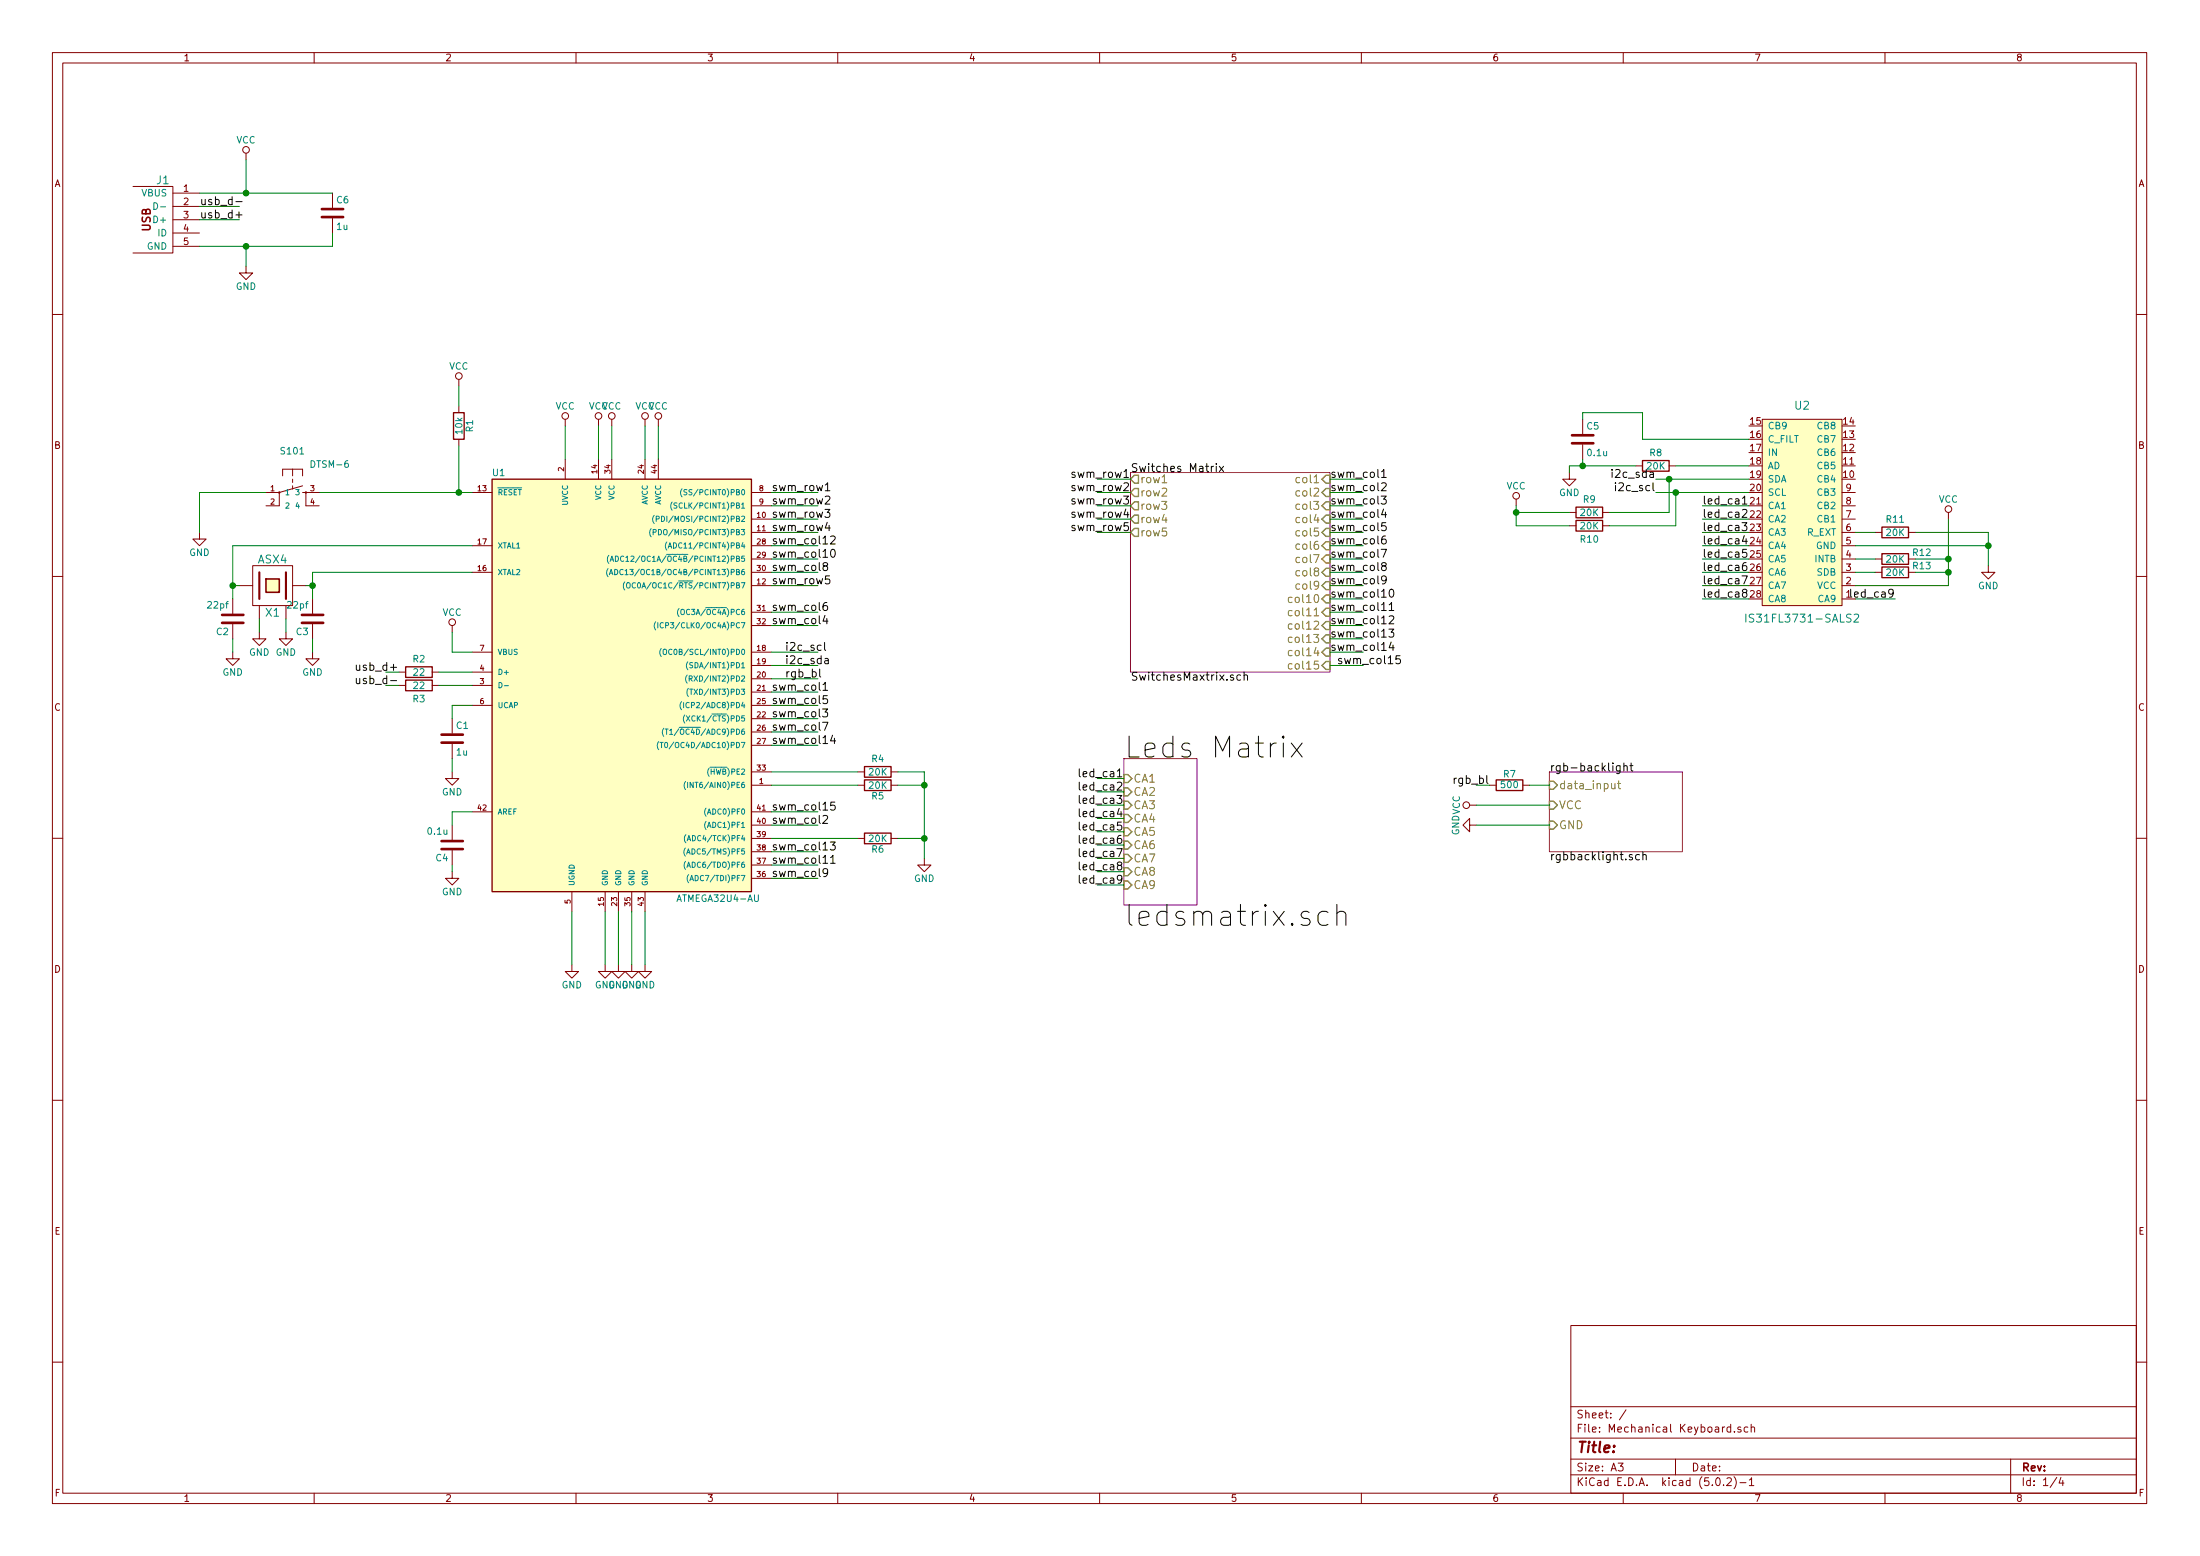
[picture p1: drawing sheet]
EESchema Schematic File Version 4
LIBS:Mechanical Keyboard-cache
EELAYER 26 0
EELAYER END
$Descr A3 16535 11693
encoding utf-8
Sheet 1 4
Title ""
Date ""
Rev ""
Comp ""
Comment1 ""
Comment2 ""
Comment3 ""
Comment4 ""
$EndDescr
$Sheet
S 8500 3550 1500 1500
U 5BA94030
F0 "Switches Matrix" 60
F1 "SwitchesMaxtrix.sch" 60
F2 "row1" O L 8500 3600 60 
F3 "row2" O L 8500 3700 60 
F4 "row3" O L 8500 3800 60 
F5 "row4" O L 8500 3900 60 
F6 "row5" O L 8500 4000 60 
F7 "col1" I R 10000 3600 60 
F8 "col2" I R 10000 3700 60 
F9 "col3" I R 10000 3800 60 
F10 "col4" I R 10000 3900 60 
F11 "col5" I R 10000 4000 60 
F12 "col6" I R 10000 4100 60 
F13 "col7" I R 10000 4200 60 
F14 "col8" I R 10000 4300 60 
F15 "col9" I R 10000 4400 60 
F16 "col10" I R 10000 4500 60 
F17 "col11" I R 10000 4600 60 
F18 "col12" I R 10000 4700 60 
F19 "col13" I R 10000 4800 60 
F20 "col14" I R 10000 4900 60 
F21 "col15" I R 10000 5000 60 
$EndSheet
$Comp
L power:GND #PWR01
U 1 1
P 4750 7250
F 0 "#PWR01" H 4750 7000 50  0001 C CNN
F 1 "GND" H 4750 7100 50  0000 C CNN
F 2 "" H 4750 7250 50  0001 C CNN
F 3 "" H 4750 7250 50  0001 C CNN
	1    4750 7250
	1    0    0    -1  
$EndComp
$Comp
L Mechanical-Keyboard-rescue:ATMEGA32U4-AU U1
U 1 1
P 4700 5250
F 0 "U1" H 3750 6950 50  0000 C CNN
F 1 "ATMEGA32U4-AU" H 5400 3750 50  0000 C CNN
F 2 "Housings_QFP:TQFP-44_10x10mm_Pitch0.8mm" H 4700 5250 50  0001 C CIN
F 3 "" H 5800 6350 50  0001 C CNN
	1    4700 5250
	1    0    0    -1  
$EndComp
$Comp
L ai03-locallib:IS31FL3731-SALS2 U2
U 1 1
P 13550 3850
F 0 "U2" H 13550 3050 60  0000 C CNN
F 1 "IS31FL3731-SALS2" H 13550 4650 60  0000 C CNN
F 2 "Housings_DFN_QFN:QFN-28-1EP_4x4mm_Pitch0.4mm" H 13550 3850 60  0001 C CNN
F 3 "" H 13550 3850 60  0001 C CNN
	1    13550 3850
	-1   0    0    1   
$EndComp
$Sheet
S 11650 5800 1000 600 
U 5C4F5362
F0 "rgb-backlight" 60
F1 "rgbbacklight.sch" 60
F2 "data_input" I L 11650 5900 60 
F3 "VCC" I L 11650 6050 60 
F4 "GND" I L 11650 6200 60 
$EndSheet
$Comp
L Device:R R7
U 1 1
P 11350 5900
F 0 "R7" V 11430 5900 50  0000 C CNN
F 1 "500" V 11350 5900 50  0000 C CNN
F 2 "Resistors_SMD:R_0805_HandSoldering" V 11280 5900 50  0001 C CNN
F 3 "" H 11350 5900 50  0001 C CNN
	1    11350 5900
	0    -1   -1   0   
$EndComp
$Comp
L power:VCC #PWR02
U 1 1
P 4500 3200
F 0 "#PWR02" H 4500 3050 50  0001 C CNN
F 1 "VCC" H 4500 3350 50  0000 C CNN
F 2 "" H 4500 3200 50  0001 C CNN
F 3 "" H 4500 3200 50  0001 C CNN
	1    4500 3200
	1    0    0    -1  
$EndComp
$Comp
L power:VCC #PWR03
U 1 1
P 14650 3900
F 0 "#PWR03" H 14650 3750 50  0001 C CNN
F 1 "VCC" H 14650 4050 50  0000 C CNN
F 2 "" H 14650 3900 50  0001 C CNN
F 3 "" H 14650 3900 50  0001 C CNN
	1    14650 3900
	1    0    0    -1  
$EndComp
$Comp
L power:GND #PWR04
U 1 1
P 14950 4250
F 0 "#PWR04" H 14950 4000 50  0001 C CNN
F 1 "GND" H 14950 4100 50  0000 C CNN
F 2 "" H 14950 4250 50  0001 C CNN
F 3 "" H 14950 4250 50  0001 C CNN
	1    14950 4250
	1    0    0    -1  
$EndComp
$Comp
L power:VCC #PWR05
U 1 1
P 11100 6050
F 0 "#PWR05" H 11100 5900 50  0001 C CNN
F 1 "VCC" H 11100 6200 50  0000 C CNN
F 2 "" H 11100 6050 50  0001 C CNN
F 3 "" H 11100 6050 50  0001 C CNN
	1    11100 6050
	0    -1   -1   0   
$EndComp
$Comp
L power:GND #PWR06
U 1 1
P 11100 6200
F 0 "#PWR06" H 11100 5950 50  0001 C CNN
F 1 "GND" H 11100 6050 50  0000 C CNN
F 2 "" H 11100 6200 50  0001 C CNN
F 3 "" H 11100 6200 50  0001 C CNN
	1    11100 6200
	0    1    1    0   
$EndComp
$Comp
L power:GND #PWR07
U 1 1
P 11800 3550
F 0 "#PWR07" H 11800 3300 50  0001 C CNN
F 1 "GND" H 11800 3400 50  0000 C CNN
F 2 "" H 11800 3550 50  0001 C CNN
F 3 "" H 11800 3550 50  0001 C CNN
	1    11800 3550
	1    0    0    -1  
$EndComp
$Comp
L power:GND #PWR08
U 1 1
P 6950 6450
F 0 "#PWR08" H 6950 6200 50  0001 C CNN
F 1 "GND" H 6950 6300 50  0000 C CNN
F 2 "" H 6950 6450 50  0001 C CNN
F 3 "" H 6950 6450 50  0001 C CNN
	1    6950 6450
	1    0    0    -1  
$EndComp
$Comp
L Device:R R2
U 1 1
P 3150 5050
F 0 "R2" V 3050 5050 50  0000 C CNN
F 1 "22" V 3150 5050 50  0000 C CNN
F 2 "Resistors_SMD:R_0805_HandSoldering" V 3080 5050 50  0001 C CNN
F 3 "" H 3150 5050 50  0001 C CNN
	1    3150 5050
	0    1    1    0   
$EndComp
$Comp
L Device:R R3
U 1 1
P 3150 5150
F 0 "R3" V 3250 5150 50  0000 C CNN
F 1 "22" V 3150 5150 50  0000 C CNN
F 2 "Resistors_SMD:R_0805_HandSoldering" V 3080 5150 50  0001 C CNN
F 3 "" H 3150 5150 50  0001 C CNN
	1    3150 5150
	0    1    1    0   
$EndComp
$Comp
L Device:C C1
U 1 1
P 3400 5550
F 0 "C1" H 3425 5650 50  0000 L CNN
F 1 "1u" H 3425 5450 50  0000 L CNN
F 2 "Capacitors_SMD:C_0805_HandSoldering" H 3438 5400 50  0001 C CNN
F 3 "" H 3400 5550 50  0001 C CNN
	1    3400 5550
	1    0    0    -1  
$EndComp
$Comp
L power:GND #PWR09
U 1 1
P 3400 5800
F 0 "#PWR09" H 3400 5550 50  0001 C CNN
F 1 "GND" H 3400 5650 50  0000 C CNN
F 2 "" H 3400 5800 50  0001 C CNN
F 3 "" H 3400 5800 50  0001 C CNN
	1    3400 5800
	1    0    0    -1  
$EndComp
$Comp
L power:VCC #PWR010
U 1 1
P 3400 4750
F 0 "#PWR010" H 3400 4600 50  0001 C CNN
F 1 "VCC" H 3400 4900 50  0000 C CNN
F 2 "" H 3400 4750 50  0001 C CNN
F 3 "" H 3400 4750 50  0001 C CNN
	1    3400 4750
	1    0    0    -1  
$EndComp
$Comp
L Device:C C2
U 1 1
P 1750 4650
F 0 "C2" H 1775 4750 50  0000 L CNN
F 1 "22pf" H 1775 4550 50  0000 L CNN
F 2 "Capacitors_SMD:C_0805_HandSoldering" H 1788 4500 50  0001 C CNN
F 3 "" H 1750 4650 50  0001 C CNN
	1    1750 4650
	-1   0    0    1   
$EndComp
$Comp
L Device:C C3
U 1 1
P 2350 4650
F 0 "C3" H 2375 4750 50  0000 L CNN
F 1 "22pf" H 2375 4550 50  0000 L CNN
F 2 "Capacitors_SMD:C_0805_HandSoldering" H 2388 4500 50  0001 C CNN
F 3 "" H 2350 4650 50  0001 C CNN
	1    2350 4650
	-1   0    0    1   
$EndComp
$Comp
L power:GND #PWR011
U 1 1
P 1750 4900
F 0 "#PWR011" H 1750 4650 50  0001 C CNN
F 1 "GND" H 1750 4750 50  0000 C CNN
F 2 "" H 1750 4900 50  0001 C CNN
F 3 "" H 1750 4900 50  0001 C CNN
	1    1750 4900
	1    0    0    -1  
$EndComp
$Comp
L power:GND #PWR012
U 1 1
P 2350 4900
F 0 "#PWR012" H 2350 4650 50  0001 C CNN
F 1 "GND" H 2350 4750 50  0000 C CNN
F 2 "" H 2350 4900 50  0001 C CNN
F 3 "" H 2350 4900 50  0001 C CNN
	1    2350 4900
	1    0    0    -1  
$EndComp
$Comp
L power:VCC #PWR013
U 1 1
P 1850 1200
F 0 "#PWR013" H 1850 1050 50  0001 C CNN
F 1 "VCC" H 1850 1350 50  0000 C CNN
F 2 "" H 1850 1200 50  0001 C CNN
F 3 "" H 1850 1200 50  0001 C CNN
	1    1850 1200
	1    0    0    -1  
$EndComp
$Comp
L power:GND #PWR014
U 1 1
P 1850 2000
F 0 "#PWR014" H 1850 1750 50  0001 C CNN
F 1 "GND" H 1850 1850 50  0000 C CNN
F 2 "" H 1850 2000 50  0001 C CNN
F 3 "" H 1850 2000 50  0001 C CNN
	1    1850 2000
	1    0    0    -1  
$EndComp
$Comp
L Device:R R1
U 1 1
P 3450 3200
F 0 "R1" V 3530 3200 50  0000 C CNN
F 1 "10k" V 3450 3200 50  0000 C CNN
F 2 "Resistors_SMD:R_0805_HandSoldering" V 3380 3200 50  0001 C CNN
F 3 "" H 3450 3200 50  0001 C CNN
	1    3450 3200
	1    0    0    -1  
$EndComp
$Comp
L power:VCC #PWR015
U 1 1
P 3450 2900
F 0 "#PWR015" H 3450 2750 50  0001 C CNN
F 1 "VCC" H 3450 3050 50  0000 C CNN
F 2 "" H 3450 2900 50  0001 C CNN
F 3 "" H 3450 2900 50  0001 C CNN
	1    3450 2900
	1    0    0    -1  
$EndComp
$Comp
L oupiin_usb:USBMINI_B05 J1
U 1 1
P 1300 1650
F 0 "J1" H 1225 1950 60  0000 C CNN
F 1 "USBMINI_B05" H 1250 1300 60  0001 C CNN
F 2 "usb:67503" H 1300 1650 157 0001 C CNN
F 3 "" H 1300 1650 157 0001 C CNN
	1    1300 1650
	1    0    0    -1  
$EndComp
$Comp
L Device:R R4
U 1 1
P 6600 5800
F 0 "R4" V 6500 5800 50  0000 C CNN
F 1 "20K" V 6600 5800 50  0000 C CNN
F 2 "Resistors_SMD:R_0805_HandSoldering" V 6530 5800 50  0001 C CNN
F 3 "" H 6600 5800 50  0001 C CNN
	1    6600 5800
	0    1    1    0   
$EndComp
$Comp
L power:GND #PWR016
U 1 1
P 1500 4000
F 0 "#PWR016" H 1500 3750 50  0001 C CNN
F 1 "GND" H 1500 3850 50  0000 C CNN
F 2 "" H 1500 4000 50  0001 C CNN
F 3 "" H 1500 4000 50  0001 C CNN
	1    1500 4000
	1    0    0    -1  
$EndComp
$Comp
L Device:C C4
U 1 1
P 3400 6350
F 0 "C4" H 3425 6450 50  0000 L CNN
F 1 "0.1u" H 3425 6250 50  0000 L CNN
F 2 "Capacitors_SMD:C_0805_HandSoldering" H 3438 6200 50  0001 C CNN
F 3 "" H 3400 6350 50  0001 C CNN
	1    3400 6350
	-1   0    0    1   
$EndComp
Wire Wire Line
	10000 3600 10250 3600
Wire Wire Line
	10000 3700 10250 3700
Wire Wire Line
	10000 3800 10250 3800
Wire Wire Line
	10000 3900 10250 3900
Wire Wire Line
	10000 4100 10250 4100
Wire Wire Line
	10000 4000 10250 4000
Wire Wire Line
	10000 4200 10250 4200
Wire Wire Line
	10000 4300 10250 4300
Wire Wire Line
	10000 4400 10250 4400
Wire Wire Line
	10000 4500 10250 4500
Wire Wire Line
	10000 4700 10250 4700
Wire Wire Line
	10000 4600 10250 4600
Wire Wire Line
	10000 4800 10250 4800
Wire Wire Line
	10000 5000 10250 5000
Wire Wire Line
	10000 4900 10250 4900
Wire Wire Line
	8250 3600 8500 3600
Wire Wire Line
	8250 3700 8500 3700
Wire Wire Line
	8250 3800 8500 3800
Wire Wire Line
	8250 3900 8500 3900
Wire Wire Line
	8250 4000 8500 4000
Wire Wire Line
	5800 4900 6150 4900
Wire Wire Line
	5800 5000 6150 5000
Wire Wire Line
	12450 3700 12600 3700
Wire Wire Line
	12450 3600 12550 3600
Wire Wire Line
	11650 5900 11500 5900
Wire Wire Line
	11200 5900 11100 5900
Wire Wire Line
	4950 3200 4950 3450
Wire Wire Line
	14950 4100 13950 4100
Wire Wire Line
	14650 4400 13950 4400
Wire Wire Line
	11100 6050 11650 6050
Wire Wire Line
	3550 5050 3300 5050
Wire Wire Line
	3550 5150 3300 5150
Wire Wire Line
	3000 5050 2900 5050
Wire Wire Line
	2900 5150 3000 5150
Wire Wire Line
	3550 5300 3400 5300
Wire Wire Line
	3400 5300 3400 5400
Wire Wire Line
	3400 5800 3400 5700
Wire Wire Line
	1500 1550 1800 1550
Wire Wire Line
	1500 1650 1800 1650
Wire Wire Line
	3550 4900 3400 4900
Wire Wire Line
	3400 4900 3400 4750
Wire Wire Line
	1750 4100 3550 4100
Wire Wire Line
	2350 4300 3550 4300
Wire Wire Line
	1500 1450 1850 1450
Wire Wire Line
	1850 1450 1850 1200
Wire Wire Line
	2400 3700 3450 3700
Wire Wire Line
	3450 3700 3450 3350
Wire Wire Line
	3450 3050 3450 2900
Wire Wire Line
	5800 5100 6150 5100
Wire Wire Line
	1850 2000 1850 1850
Wire Wire Line
	1500 1850 1850 1850
Wire Wire Line
	5800 3700 6150 3700
Wire Wire Line
	5800 3800 6150 3800
Wire Wire Line
	5800 3900 6150 3900
Wire Wire Line
	5800 4000 6150 4000
Wire Wire Line
	5800 4400 6150 4400
Wire Wire Line
	5800 4100 6150 4100
Wire Wire Line
	5800 4200 6150 4200
Wire Wire Line
	5800 4300 6150 4300
Wire Wire Line
	5800 4600 6150 4600
Wire Wire Line
	5800 4700 6150 4700
Wire Wire Line
	5800 5200 6150 5200
Wire Wire Line
	5800 5300 6150 5300
Wire Wire Line
	5800 5400 6150 5400
Wire Wire Line
	5800 6100 6150 6100
Wire Wire Line
	5800 5500 6150 5500
Wire Wire Line
	5800 5600 6150 5600
Wire Wire Line
	5800 6400 6150 6400
Wire Wire Line
	5800 6500 6150 6500
Wire Wire Line
	5800 6600 6150 6600
Wire Wire Line
	2350 4500 2350 4400
Wire Wire Line
	1750 4500 1750 4400
Wire Wire Line
	5800 6200 6150 6200
$Comp
L power:GND #PWR017
U 1 1
P 3400 6550
F 0 "#PWR017" H 3400 6300 50  0001 C CNN
F 1 "GND" H 3400 6400 50  0000 C CNN
F 2 "" H 3400 6550 50  0001 C CNN
F 3 "" H 3400 6550 50  0001 C CNN
	1    3400 6550
	1    0    0    -1  
$EndComp
Wire Wire Line
	3400 6500 3400 6550
Wire Wire Line
	3400 6200 3400 6100
Wire Wire Line
	3400 6100 3550 6100
$Comp
L power:VCC #PWR018
U 1 1
P 4950 3200
F 0 "#PWR018" H 4950 3050 50  0001 C CNN
F 1 "VCC" H 4950 3350 50  0000 C CNN
F 2 "" H 4950 3200 50  0001 C CNN
F 3 "" H 4950 3200 50  0001 C CNN
	1    4950 3200
	1    0    0    -1  
$EndComp
$Comp
L power:VCC #PWR019
U 1 1
P 4850 3200
F 0 "#PWR019" H 4850 3050 50  0001 C CNN
F 1 "VCC" H 4850 3350 50  0000 C CNN
F 2 "" H 4850 3200 50  0001 C CNN
F 3 "" H 4850 3200 50  0001 C CNN
	1    4850 3200
	1    0    0    -1  
$EndComp
$Comp
L power:VCC #PWR020
U 1 1
P 4600 3200
F 0 "#PWR020" H 4600 3050 50  0001 C CNN
F 1 "VCC" H 4600 3350 50  0000 C CNN
F 2 "" H 4600 3200 50  0001 C CNN
F 3 "" H 4600 3200 50  0001 C CNN
	1    4600 3200
	1    0    0    -1  
$EndComp
$Comp
L power:VCC #PWR021
U 1 1
P 4250 3200
F 0 "#PWR021" H 4250 3050 50  0001 C CNN
F 1 "VCC" H 4250 3350 50  0000 C CNN
F 2 "" H 4250 3200 50  0001 C CNN
F 3 "" H 4250 3200 50  0001 C CNN
	1    4250 3200
	1    0    0    -1  
$EndComp
Wire Wire Line
	4850 3450 4850 3200
Wire Wire Line
	4600 3200 4600 3450
Wire Wire Line
	4500 3200 4500 3450
Wire Wire Line
	4250 3200 4250 3450
$Comp
L power:GND #PWR022
U 1 1
P 4850 7250
F 0 "#PWR022" H 4850 7000 50  0001 C CNN
F 1 "GND" H 4850 7100 50  0000 C CNN
F 2 "" H 4850 7250 50  0001 C CNN
F 3 "" H 4850 7250 50  0001 C CNN
	1    4850 7250
	1    0    0    -1  
$EndComp
$Comp
L power:GND #PWR023
U 1 1
P 4550 7250
F 0 "#PWR023" H 4550 7000 50  0001 C CNN
F 1 "GND" H 4550 7100 50  0000 C CNN
F 2 "" H 4550 7250 50  0001 C CNN
F 3 "" H 4550 7250 50  0001 C CNN
	1    4550 7250
	1    0    0    -1  
$EndComp
$Comp
L power:GND #PWR024
U 1 1
P 4650 7250
F 0 "#PWR024" H 4650 7000 50  0001 C CNN
F 1 "GND" H 4650 7100 50  0000 C CNN
F 2 "" H 4650 7250 50  0001 C CNN
F 3 "" H 4650 7250 50  0001 C CNN
	1    4650 7250
	1    0    0    -1  
$EndComp
$Comp
L power:GND #PWR025
U 1 1
P 4300 7250
F 0 "#PWR025" H 4300 7000 50  0001 C CNN
F 1 "GND" H 4300 7100 50  0000 C CNN
F 2 "" H 4300 7250 50  0001 C CNN
F 3 "" H 4300 7250 50  0001 C CNN
	1    4300 7250
	1    0    0    -1  
$EndComp
Wire Wire Line
	4300 6850 4300 7250
Wire Wire Line
	4550 6850 4550 7250
Wire Wire Line
	4650 6850 4650 7250
Wire Wire Line
	4750 6850 4750 7250
Wire Wire Line
	4850 6850 4850 7250
Wire Wire Line
	1750 4800 1750 4900
Connection ~ 3450 3700
Wire Wire Line
	1500 4000 1500 3700
Wire Wire Line
	6950 5800 6950 5900
$Comp
L Device:C C5
U 1 1
P 11900 3300
F 0 "C5" H 11925 3400 50  0000 L CNN
F 1 "0.1u" H 11925 3200 50  0000 L CNN
F 2 "Capacitors_SMD:C_0805_HandSoldering" H 11938 3150 50  0001 C CNN
F 3 "" H 11900 3300 50  0001 C CNN
	1    11900 3300
	1    0    0    -1  
$EndComp
Wire Wire Line
	11800 3500 11800 3550
Wire Wire Line
	14650 3900 14650 4200
Wire Wire Line
	14400 4000 14950 4000
Wire Wire Line
	14950 4000 14950 4100
Connection ~ 14950 4100
$Comp
L Device:R R8
U 1 1
P 12450 3500
F 0 "R8" V 12350 3500 50  0000 C CNN
F 1 "20K" V 12450 3500 50  0000 C CNN
F 2 "Resistors_SMD:R_0805_HandSoldering" V 12380 3500 50  0001 C CNN
F 3 "" H 12450 3500 50  0001 C CNN
	1    12450 3500
	0    1    1    0   
$EndComp
Wire Wire Line
	13150 3500 12600 3500
Wire Wire Line
	11800 3500 11900 3500
$Comp
L Device:R R11
U 1 1
P 14250 4000
F 0 "R11" V 14150 4000 50  0000 C CNN
F 1 "20K" V 14250 4000 50  0000 C CNN
F 2 "Resistors_SMD:R_0805_HandSoldering" V 14180 4000 50  0001 C CNN
F 3 "" H 14250 4000 50  0001 C CNN
	1    14250 4000
	0    1    1    0   
$EndComp
Wire Wire Line
	13950 4000 14100 4000
$Comp
L Device:C C6
U 1 1
P 2500 1600
F 0 "C6" H 2525 1700 50  0000 L CNN
F 1 "1u" H 2525 1500 50  0000 L CNN
F 2 "Capacitors_SMD:C_0805_HandSoldering" H 2538 1450 50  0001 C CNN
F 3 "" H 2500 1600 50  0001 C CNN
	1    2500 1600
	1    0    0    -1  
$EndComp
Connection ~ 1850 1450
Wire Wire Line
	2500 1850 2500 1750
Connection ~ 1850 1850
$Comp
L Device:R R13
U 1 1
P 14250 4300
F 0 "R13" V 14200 4500 50  0000 C CNN
F 1 "20K" V 14250 4300 50  0000 C CNN
F 2 "Resistors_SMD:R_0805_HandSoldering" V 14180 4300 50  0001 C CNN
F 3 "" H 14250 4300 50  0001 C CNN
	1    14250 4300
	0    1    1    0   
$EndComp
Wire Wire Line
	13950 4300 14100 4300
Wire Wire Line
	14400 4300 14650 4300
Connection ~ 14650 4300
$Comp
L Device:R R12
U 1 1
P 14250 4200
F 0 "R12" V 14200 4400 50  0000 C CNN
F 1 "20K" V 14250 4200 50  0000 C CNN
F 2 "Resistors_SMD:R_0805_HandSoldering" V 14180 4200 50  0001 C CNN
F 3 "" H 14250 4200 50  0001 C CNN
	1    14250 4200
	0    1    1    0   
$EndComp
Wire Wire Line
	13950 4200 14100 4200
Wire Wire Line
	14400 4200 14650 4200
Connection ~ 14650 4200
$Comp
L power:VCC #PWR026
U 1 1
P 11400 3800
F 0 "#PWR026" H 11400 3650 50  0001 C CNN
F 1 "VCC" H 11400 3950 50  0000 C CNN
F 2 "" H 11400 3800 50  0001 C CNN
F 3 "" H 11400 3800 50  0001 C CNN
	1    11400 3800
	1    0    0    -1  
$EndComp
Wire Wire Line
	12600 3700 12600 3950
Connection ~ 12600 3700
Wire Wire Line
	12550 3600 12550 3850
Connection ~ 12550 3600
$Comp
L Device:R R9
U 1 1
P 11950 3850
F 0 "R9" V 11850 3850 50  0000 C CNN
F 1 "20K" V 11950 3850 50  0000 C CNN
F 2 "Resistors_SMD:R_0805_HandSoldering" V 11880 3850 50  0001 C CNN
F 3 "" H 11950 3850 50  0001 C CNN
	1    11950 3850
	0    1    1    0   
$EndComp
$Comp
L Device:R R10
U 1 1
P 11950 3950
F 0 "R10" V 12050 3950 50  0000 C CNN
F 1 "20K" V 11950 3950 50  0000 C CNN
F 2 "Resistors_SMD:R_0805_HandSoldering" V 11880 3950 50  0001 C CNN
F 3 "" H 11950 3950 50  0001 C CNN
	1    11950 3950
	0    1    1    0   
$EndComp
Wire Wire Line
	12550 3850 12100 3850
Wire Wire Line
	12600 3950 12100 3950
Wire Wire Line
	11400 3800 11400 3850
Wire Wire Line
	11400 3950 11800 3950
Wire Wire Line
	11800 3850 11400 3850
Connection ~ 11400 3850
$Sheet
S 8450 5700 550  1100
U 5C60C9B8
F0 "Leds Matrix" 157
F1 "ledsmatrix.sch" 157
F2 "CA1" I L 8450 5850 60 
F3 "CA2" I L 8450 5950 60 
F4 "CA3" I L 8450 6050 60 
F5 "CA5" I L 8450 6250 60 
F6 "CA4" I L 8450 6150 60 
F7 "CA6" I L 8450 6350 60 
F8 "CA7" I L 8450 6450 60 
F9 "CA8" I L 8450 6550 60 
F10 "CA9" I L 8450 6650 60 
$EndSheet
Wire Wire Line
	8450 5850 8250 5850
Wire Wire Line
	8450 5950 8250 5950
Wire Wire Line
	8450 6050 8250 6050
Wire Wire Line
	8450 6150 8250 6150
Wire Wire Line
	8450 6250 8250 6250
Wire Wire Line
	8450 6350 8250 6350
Wire Wire Line
	8450 6450 8250 6450
Wire Wire Line
	8450 6550 8250 6550
Wire Wire Line
	8450 6650 8250 6650
Wire Wire Line
	12800 3800 13150 3800
Wire Wire Line
	12800 3900 13150 3900
Wire Wire Line
	12800 4100 13150 4100
Wire Wire Line
	12800 4200 13150 4200
Wire Wire Line
	12800 4300 13150 4300
Wire Wire Line
	12800 4400 13150 4400
Wire Wire Line
	12800 4500 13150 4500
Text Label 10050 5000 0    60   ~ 0
swm_col15
Text Label 10000 3600 0    60   ~ 0
swm_col1
Text Label 10000 3700 0    60   ~ 0
swm_col2
Text Label 10000 3800 0    60   ~ 0
swm_col3
Text Label 10000 3900 0    60   ~ 0
swm_col4
Text Label 10000 4000 0    60   ~ 0
swm_col5
Text Label 10000 4100 0    60   ~ 0
swm_col6
Text Label 10000 4200 0    60   ~ 0
swm_col7
Text Label 10000 4300 0    60   ~ 0
swm_col8
Text Label 10000 4400 0    60   ~ 0
swm_col9
Text Label 10000 4500 0    60   ~ 0
swm_col10
Text Label 10000 4600 0    60   ~ 0
swm_col11
Text Label 10000 4700 0    60   ~ 0
swm_col12
Text Label 10000 4800 0    60   ~ 0
swm_col13
Text Label 10000 4900 0    60   ~ 0
swm_col14
Text Label 5800 5200 0    60   ~ 0
swm_col1
Text Label 5800 6200 0    60   ~ 0
swm_col2
Text Label 5800 5400 0    60   ~ 0
swm_col3
Text Label 5800 4700 0    60   ~ 0
swm_col4
Text Label 5800 5300 0    60   ~ 0
swm_col5
Text Label 5800 6600 0    60   ~ 0
swm_col9
Text Label 5800 6500 0    60   ~ 0
swm_col11
Text Label 5800 6400 0    60   ~ 0
swm_col13
Text Label 5800 6100 0    60   ~ 0
swm_col15
Text Label 5800 5600 0    60   ~ 0
swm_col14
Text Label 5800 5500 0    60   ~ 0
swm_col7
Text Label 5800 4600 0    60   ~ 0
swm_col6
Text Label 5800 4300 0    60   ~ 0
swm_col8
Text Label 5800 4200 0    60   ~ 0
swm_col10
Text Label 5800 4100 0    60   ~ 0
swm_col12
Text Label 8500 3600 2    60   ~ 0
swm_row1
Text Label 8500 3700 2    60   ~ 0
swm_row2
Text Label 8500 3800 2    60   ~ 0
swm_row3
Text Label 8500 3900 2    60   ~ 0
swm_row4
Text Label 8500 4000 2    60   ~ 0
swm_row5
Text Label 5800 3700 0    60   ~ 0
swm_row1
Text Label 5800 3800 0    60   ~ 0
swm_row2
Text Label 5800 3900 0    60   ~ 0
swm_row3
Text Label 5800 4000 0    60   ~ 0
swm_row4
Text Label 5800 4400 0    60   ~ 0
swm_row5
Text Label 11200 5900 2    60   ~ 0
rgb_bl
Text Label 5900 5100 0    60   ~ 0
rgb_bl
Text Label 12450 3600 2    60   ~ 0
i2c_sda
Text Label 12450 3700 2    60   ~ 0
i2c_scl
Text Label 5900 5000 0    60   ~ 0
i2c_sda
Text Label 5900 4900 0    60   ~ 0
i2c_scl
Text Label 3000 5050 2    60   ~ 0
usb_d+
Text Label 3000 5150 2    60   ~ 0
usb_d-
Text Label 1500 1550 0    60   ~ 0
usb_d-
Text Label 1500 1650 0    60   ~ 0
usb_d+
$Comp
L Device:R R5
U 1 1
P 6600 5900
F 0 "R5" V 6680 5900 50  0000 C CNN
F 1 "20K" V 6600 5900 50  0000 C CNN
F 2 "Resistors_SMD:R_0805_HandSoldering" V 6530 5900 50  0001 C CNN
F 3 "" H 6600 5900 50  0001 C CNN
	1    6600 5900
	0    1    1    0   
$EndComp
$Comp
L Device:R R6
U 1 1
P 6600 6300
F 0 "R6" V 6680 6300 50  0000 C CNN
F 1 "20K" V 6600 6300 50  0000 C CNN
F 2 "Resistors_SMD:R_0805_HandSoldering" V 6530 6300 50  0001 C CNN
F 3 "" H 6600 6300 50  0001 C CNN
	1    6600 6300
	0    1    1    0   
$EndComp
Wire Wire Line
	5800 5800 6450 5800
Wire Wire Line
	5800 5900 6450 5900
Wire Wire Line
	5800 6300 6450 6300
Wire Wire Line
	6750 6300 6950 6300
Connection ~ 6950 6300
Wire Wire Line
	6950 5800 6750 5800
Wire Wire Line
	6750 5900 6950 5900
Connection ~ 6950 5900
Wire Wire Line
	11650 6200 11100 6200
Text Label 8450 5850 2    60   ~ 0
led_ca1
Text Label 8450 5950 2    60   ~ 0
led_ca2
Text Label 8450 6050 2    60   ~ 0
led_ca3
Text Label 8450 6150 2    60   ~ 0
led_ca4
Text Label 8450 6250 2    60   ~ 0
led_ca5
Text Label 8450 6350 2    60   ~ 0
led_ca6
Text Label 8450 6450 2    60   ~ 0
led_ca7
Text Label 8450 6550 2    60   ~ 0
led_ca8
Text Label 8450 6650 2    60   ~ 0
led_ca9
Wire Wire Line
	11900 3500 11900 3450
Connection ~ 11900 3500
Wire Wire Line
	11900 3150 11900 3100
Wire Wire Line
	11900 3100 12350 3100
Wire Wire Line
	12350 3100 12350 3300
Wire Wire Line
	12350 3300 13150 3300
Wire Wire Line
	13950 4500 14250 4500
Wire Wire Line
	13150 4000 12800 4000
Text Label 13150 3800 2    60   ~ 0
led_ca1
Text Label 13150 3900 2    60   ~ 0
led_ca2
Text Label 13150 4000 2    60   ~ 0
led_ca3
Text Label 13150 4100 2    60   ~ 0
led_ca4
Text Label 13150 4200 2    60   ~ 0
led_ca5
Text Label 13150 4300 2    60   ~ 0
led_ca6
Text Label 13150 4400 2    60   ~ 0
led_ca7
Text Label 13150 4500 2    60   ~ 0
led_ca8
Text Label 14250 4500 2    60   ~ 0
led_ca9
Wire Wire Line
	2350 4800 2350 4900
$Comp
L aker:ASX4 X1
U 1 1
P 2050 4400
F 0 "X1" H 2050 4200 60  0000 C CNN
F 1 "ASX4" H 2050 4600 60  0000 C CNN
F 2 "ndk:4-SMD" H 2050 4400 157 0001 C CNN
F 3 "" H 2050 4400 157 0001 C CNN
	1    2050 4400
	1    0    0    -1  
$EndComp
Wire Wire Line
	2300 4400 2350 4400
Connection ~ 2350 4400
Wire Wire Line
	1800 4400 1750 4400
Connection ~ 1750 4400
$Comp
L power:GND #PWR027
U 1 1
P 1950 4750
F 0 "#PWR027" H 1950 4500 50  0001 C CNN
F 1 "GND" H 1950 4600 50  0000 C CNN
F 2 "" H 1950 4750 50  0001 C CNN
F 3 "" H 1950 4750 50  0001 C CNN
	1    1950 4750
	1    0    0    -1  
$EndComp
$Comp
L power:GND #PWR028
U 1 1
P 2150 4750
F 0 "#PWR028" H 2150 4500 50  0001 C CNN
F 1 "GND" H 2150 4600 50  0000 C CNN
F 2 "" H 2150 4750 50  0001 C CNN
F 3 "" H 2150 4750 50  0001 C CNN
	1    2150 4750
	1    0    0    -1  
$EndComp
Wire Wire Line
	2150 4650 2150 4750
Wire Wire Line
	1950 4650 1950 4750
$Comp
L dtsjw:DTSM-6 S101
U 1 1
P 2200 3700
F 0 "S101" V 1915 3600 50  0000 L BNN
F 1 "DTSM-6" V 2015 3825 50  0000 L BNN
F 2 "dtsm:KSEM31GLFS" H 2200 3850 50  0001 C CNN
F 3 "" H 2200 3700 157 0001 C CNN
	1    2200 3700
	0    1    1    0   
$EndComp
Wire Wire Line
	1500 3700 2000 3700
Wire Wire Line
	3450 3700 3550 3700
Wire Wire Line
	14950 4100 14950 4250
Wire Wire Line
	1850 1450 2500 1450
Wire Wire Line
	1850 1850 2500 1850
Wire Wire Line
	14650 4300 14650 4400
Wire Wire Line
	14650 4200 14650 4300
Wire Wire Line
	12600 3700 13150 3700
Wire Wire Line
	12550 3600 13150 3600
Wire Wire Line
	11400 3850 11400 3950
Wire Wire Line
	6950 6300 6950 6450
Wire Wire Line
	6950 5900 6950 6300
Wire Wire Line
	11900 3500 12300 3500
Wire Wire Line
	2350 4400 2350 4300
Wire Wire Line
	1750 4400 1750 4100
$EndSCHEMATC
